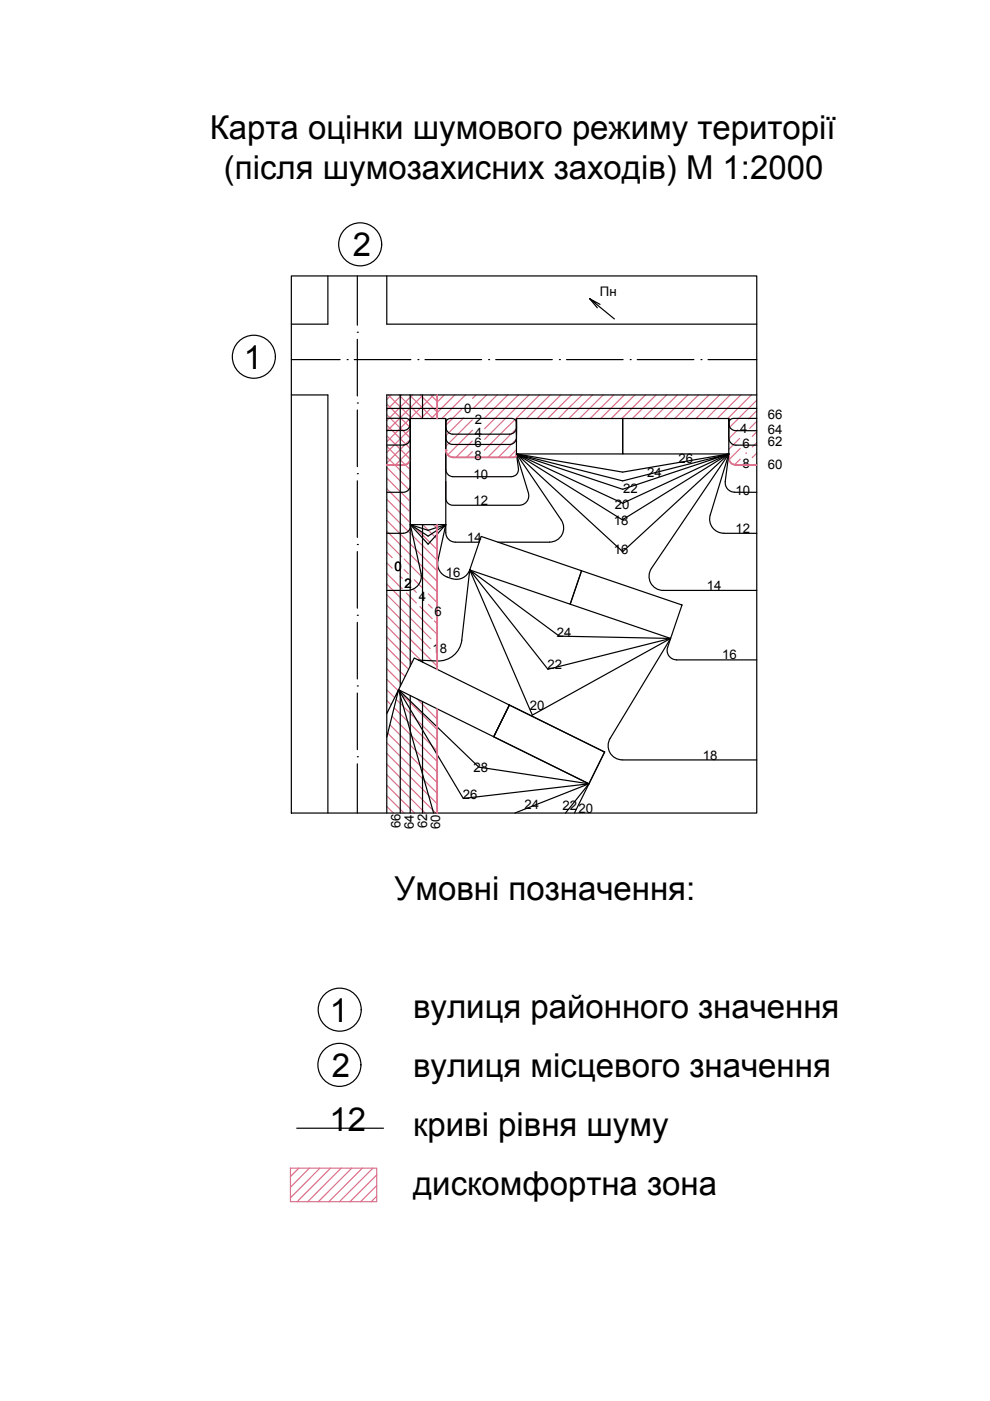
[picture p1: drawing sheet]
<svg xmlns="http://www.w3.org/2000/svg" width="210mm" height="297mm" viewBox="0 0 210 297" stroke-linecap="round" stroke-linejoin="round" font-family="sans-serif">
<path d="M154.5 96.2l-3.9 13a3 3 0 0 0 2.9 3.9h7M154.5 96.2l-22.5 14M154.5 96.2l-22.5 3.9M87 111.2l3.8 2.5M132 106.7l22.5-10.5-22.5 20.8M132 102l22.5-5.8-22.5 7.5M82 151.3l2.5-5.1-2.5 10.1M84.5 146.2l13.7 23.1 26.7-3.1-15.7 6.2M84.5 146.2l17 16.4 23.4 3.6M84.5 146.2l7.4 26.2M124.9 166.2l-5 6.2M124.9 166.2l-3.1 6.2" fill="none" stroke="#000" stroke-width=".25"/>
<g fill="none" stroke="#000" stroke-width=".25">
<path d="M69.5 58.5v10.2h-7.7M75.8 58.5v10.4M82 58.5v10.2h78.5M61.8 76.2h10.3M73.6 76.2h.1M75.1 76.2h12M75.8 70.4h.1M75.8 71.9v12M88.6 76.2h.1M90.1 76.2h12M103.6 76.2h.1M105.1 76.2h12"/>
<path d="M118.6 76.2h.1M120.1 76.2h12M125 63.3l1.6 2M127.2 64.5l-2.2-1.2 5.3 4.3M133.6 76.2h.1M135.1 76.2h12M148.6 76.2h.1M150.1 76.2h10.4M61.8 83.7h7.7v88.7M75.8 85.4h.1M75.8 86.9v12M160.5 83.7h-78.5v88.7"/>
<path d="M75.8 100.4h.1M75.8 115.4h.1M75.8 101.9v12M75.8 116.9v12M75.8 130.5h.1M75.8 132v12M75.8 145.4h.1M75.8 146.9v12M75.8 160.4h.1M75.8 161.9v10.5"/>
</g>
<g fill="none" stroke="#dd6e8a" stroke-width=".25">
<path d="M82 94.6l5 5M82 92.4l5 5M82 90.1l5 5M82 87.9l5 5M82 85.7l5 4.9M82 99.1l5 5M82 96.9l5 5M82.3 83.7l5 5M83 83.7l-1 1M84.6 83.7l5 5M85.2 83.7l-3.2 3.2M86.8 97.9l-.5 .5"/>
<path d="M86.8 83.7l5 5M87 91l-5 4.9M87 93.2l-5 5M87 95.4l-3.2 3.2M87.5 83.7l-5.5 5.5M89.1 83.7l3.6 3.6M89.6 83.9l-7.6 7.5M91.3 83.7l1.4 1.4M91.3 86.6l-2.1 2.1M92 83.7l-10 10M94.2 83.7l-1.5 1.6M96.4 83.7l-5 5"/>
<path d="M97.9 86.7l-3.4 3.4M97.9 84.5l-4.2 4.2M98.3 88.6l-3.8 3.8M98.7 83.7l-.8 .8M100.1 93.5l-3.4 3.5M100.1 95.8l-1.2 1.2M100.1 89l-5.6 5.6M100.2 91.2l-5.3 5.3M100.9 83.7l-.7 .8M103.2 83.7l-2.7 2.7M105.4 83.7l-3.1 3.1M107.7 83.7l-5 5"/>
<path d="M109.5 90.9l-6.1 6.1M109.5 93.1l-3.8 3.9M109.5 95.4l-1.6 1.6M109.9 83.7l-7.1 7.2M112.1 83.7l-9.3 9.4M114.4 83.7l-11.7 11.8M116.7 83.7l-5.1 5M118.9 83.7l-5 5M121.1 83.7l-5 5M123.4 83.7l-5 5M125.6 83.7l-5 5M127.9 83.7l-5 5"/>
<path d="M130.1 83.7l-5 5M132.4 83.7l-5 5M134.6 83.7l-5 5M136.8 83.7l-4.9 5M139.1 83.7l-5 5M141.3 83.7l-5 5M143.6 83.7l-5 5M145.8 83.7l-5 5M148.1 83.7l-5 5M150.3 83.7l-5 5M152.6 83.7l-5 5M154.5 93h.1"/>
<path d="M154.8 83.7l-5 5M156.4 88.9l-1.9 1.9M156.4 91.1l-1.9 1.9M156.8 93l-2.3 2.3M156.9 95.1l-2.3 2.4M156.9 97.3l-1.2 1.3M157.1 83.7l-5 5M158.2 96l-.1 .1M159.3 83.7l-5 5M160.5 84.8l-4.1 4M160.5 87.1l-1.8 1.7M160.5 93.8l-1 1"/>
<path d="M160.5 96.1l-1 .9M160.5 98.3l-.3 .3M160.5 89.3l-1.5 1.5M160.5 91.6l-1 .9M82 112.6l10.7 10.7M82 110.4l10.7 10.6M82 103.6l5 5M82 108.1l10.7 10.7M82 101.4l5 4.9M82 119.3l1.1 1.2M82 117.1l1.1 1.1M82 114.9l3.2 3.1"/>
<path d="M82 105.9l5 4.9M85.7 118.5l7 7M87.4 111.2l5.3 5.3M89.6 111.2l3.1 3.1M91.9 111.2l.8 .8M82 123.8l10.7 10.7M82 130.6l10.7 10.6M82 139.6l3.9 3.8M82 137.3l4.6 4.6M82 135l5.4 5.4M82 132.8l7.2 7.2M82 128.3l9.2 9.2"/>
<path d="M82 126.1l9.4 9.3M82 121.6l3.3 3.2M84.8 122.2l.5 .4M85.7 120.8l.9 .8M86.2 125.8l2.1 2M87.6 124.9l.7 .7M87.8 122.9l1.6 1.6M89.1 128.6l2.5 2.6M90.8 128.1l.8 .8M90.8 125.9l1.6 1.6M92.1 131.6l.6 .6M82 159.7l10.7 10.7"/>
<path d="M82 157.5l10.7 10.7M82 150.8l.2 .1M82 148.5l.9 .9M82 144l2.6 2.6M82 146.3l1.7 1.6M82 141.8l3.2 3.1M82.2 155.5l10.5 10.4M82.7 153.7l10 10M83.1 151.9l9.6 9.5M83.6 150.1l9.1 9.1M84 148.3l8.7 8.6M84.9 146.9l7.8 7.8"/>
<path d="M88.4 148.1l4.3 4.3M89.6 140.4h.1M82 168.7l3.7 3.7M82 166.5l5.9 5.9M82 164.2l8.2 8.2M82 162l10.4 10.4M82 171l1.4 1.4"/>
</g>
<path d="M87 88.7h7.5v22.5h-7.5zM109.5 88.7h22.5v7.5h-22.5zM132 88.7h22.5v7.5h-22.5zM102 113.7l21.3 7.3-2.4 7.1-21.3-7.3zM87.8 139.5l20.2 10-3.3 6.7-20.2-10zM123.3 121l21.3 7.3-2.4 7.1-21.3-7.3zM108 149.5l20.2 9.9-3.3 6.8-20.2-10z" fill="none" stroke="#000" stroke-width=".25"/>
<g fill="none" stroke="#000" stroke-width=".25">
<path d="M82 91.3h3.5a1.47 1.47 0 0 0 1.5-1.5v-1.1v4.2M82 94.4h3.5M82 86.6h78.5M87 92.8a1.49 1.49 0 0 1-1.5 1.5M154.5 92.9a1.49 1.49 0 0 0 1.5 1.5h4.5M160.5 88.7h-5a1 1 0 0 0-1 1v.9M160.5 91.3h-4.5a1.51 1.51 0 0 1-1.5-1.5v-1.1v4.2M82 113.1h3.5M87 111.2v.4M87 111.6a1.49 1.49 0 0 1-1.5 1.5M94.5 102.1v3.5a1.5 1.5 0 0 0 1.5 1.5h14.1a2.03 2.03 0 0 0 1.9-2.6l-2.5-8.3 9.5 14.1a3 3 0 0 1-2.5 4.6M94.5 111.2a3.1 3.1 0 0 0 1 3.5l1 .2"/>
<path d="M96.5 115h5.1M105.6 115h10.9M155.8 104.4h4.7M155.8 104.4a2 2 0 0 1-2-2.3l.7-5.9-16.4 24.3a3 3 0 0 0 2.5 4.7M140.6 125.2h19.9"/>
</g>
<!-- layer: 0 -->
<path d="M61.8 58.5h98.7v113.9h-98.7z" fill="none" stroke="#000" stroke-width=".25"/>
<path d="M94.5 88.7v1.9M94.5 92.3v7.3M94.5 99.6a1.49 1.49 0 0 0 1.5 1.4M94.5 90.6a1.49 1.49 0 0 0 1.5 1.5M109.5 96.2l.4 3.2a1.49 1.49 0 0 1-1.5 1.6M109.5 88.7v1.9a1.49 1.49 0 0 1-1.5 1.5h-12M96 101.1h12.4" fill="none" stroke="#000" stroke-width=".25"/>
<path d="M154.5 96.2v.9M154.5 97.1a1.49 1.49 0 0 0 1.5 1.5h4.5" fill="none" stroke="#dd6e8a" stroke-width=".4"/>
<circle cx="94.5" cy="95.5" r=".2" fill="#dd6e8a"/>
<path d="M87 97.1a1.47 1.47 0 0 1-1.5 1.5h-3.5M92.7 83.7v5M94.5 95.5a1.49 1.49 0 0 0 1.5 1.4M109.5 96.2a.52 .52 0 0 1-.5 .7l-13 .1M92.7 111.2v30.7M92.7 150.3v22.1" fill="none" stroke="#dd6e8a" stroke-width=".4"/>
<g fill="none" stroke="#000" stroke-width=".25">
<path d="M90.8 113.7l3.7-2.5-3.7 4.2-3.8-4.2 3.8 1.2 3.7-1.2-1.7 7.7M92.8 118.9a2.99 2.99 0 0 0 2 3.4M132 110.2l-22.5-14 22.5 20.8M132 103.7l-22.5-7.5 22.5 10.5M132 100.1l-22.5-3.9 22.5 5.8M88.7 140l4 .1a5 5 0 0 0 5.2-4.4l1.7-14.9 13.3 30.8 29.3-16.2-12.8 21.2M94.8 122.3l1 .4M99.6 120.8a2.99 2.99 0 0 1-3.8 1.9M99.6 120.8l19 14.1 23.6 .5-26 6.5zM141.5 137.2a2 2 0 0 0 1.9 2.7M142.2 135.4l-.7 1.9M143.4 139.9h17.1"/>
<path d="M129.4 156.6a3 3 0 0 0 2.5 4.5M131.9 161.1h28.6"/>
</g>
<g fill="none" stroke="#000" stroke-width=".25">
<path d="M82 88.7h4a1 1 0 0 1 1 1v.9M84.9 83.7v61.8M87 83.7v57.5M87 97.1v5.8a1.5 1.5 0 0 1-1.5 1.5h-3.5M89.6 83.7v5M94.5 90.8v-1.1a1 1 0 0 1 1-1h13a.97 .97 0 0 1 1 1v2.4M109.5 88.7v4.1a1.47 1.47 0 0 1-1.5 1.4h-12a1.47 1.47 0 0 1-1.5-1.4v-2.1M87 111.2l2.3 10.3a3 3 0 0 1-3 3.7h-4.3M89.6 111.2v29.2M84.9 146.4v26M87 147.5v24.9M89.6 148.7v23.7"/>
<path d="M62.9 239.2h18.4"/>
</g>
<g fill="none" stroke="#dd6e8a" stroke-width=".25">
<path d="M109.5 88.7v3.4M61.6 247.7h18.3v7.1h-18.3zM63.4 247.7l-1.8 1.7M65.6 247.7l-4 4M67.8 247.7l-6.2 6.3M70.1 247.7l-7.1 7.1M72.3 247.7l-7.1 7.1M74.6 247.7l-7.1 7.1M76.8 247.7l-7.1 7.1M79.1 247.7l-7.1 7.1M79.9 249.1l-5.7 5.7M79.9 251.4l-3.4 3.4"/>
<path d="M79.9 253.6l-1.2 1.2"/>
</g>
<path d="M108 149.5l20.2 9.9-3.3 6.8-20.2-10z" fill="none" stroke="#000" stroke-width=".25"/>
<!-- layer: 0 -->
<g fill="none" stroke="#000" stroke-width=".25">
<circle cx="76.4" cy="51.8" r="4.6"/>
<circle cx="53.8" cy="75.6" r="4.6"/>
<circle cx="72" cy="214.1" r="4.6"/>
<circle cx="72" cy="225.8" r="4.6"/>
</g>
<g font-size="7">
<text x="44.5" y="29.5">Карта оцінки шумового режиму території</text>
<text x="47.5" y="37.9">(після шумозахисних заходів) М 1:2000</text>
<text x="74.8" y="54.4">2</text>
<text x="51.7" y="78.2">1</text>
<text x="83.7" y="190.9">Умовні позначення:</text>
<text x="87.6" y="215.9">вулиця районного значення</text>
<text x="69.9" y="216.6">1</text>
<text x="70.4" y="228.3">2</text>
<text x="87.6" y="228.4">вулиця місцевого значення</text>
<text x="69.8" y="239.8">12</text>
<text x="87.6" y="240.9">криві рівня шуму</text>
<text x="87.6" y="253.4">дискомфортна зона</text>
</g>
<g font-size="2.8">
<text x="127.2" y="62.8">Пн</text>
<text x="98.4" y="87.5">0</text>
<text x="100.7" y="89.9">2</text>
<text x="162.8" y="88.8">66</text>
<text x="100.6" y="94.8">6</text>
<text x="100.7" y="92.6">4</text>
<text x="156.9" y="91.9">4</text>
<text x="157.4" y="94.9">6</text>
<text x="162.8" y="92">64</text>
<text x="162.8" y="94.7">62</text>
<text x="100.4" y="101.6">10</text>
<text x="100.6" y="97.5">8</text>
<text x="137.2" y="101.2">24</text>
<text x="143.8" y="98.2">26</text>
<text x="157.4" y="99.2">8</text>
<text x="162.8" y="99.4">60</text>
<text x="100.4" y="107.1">12</text>
<text x="130.4" y="108">20</text>
<text x="132.1" y="104.5">22</text>
<text x="155.9" y="104.9">10</text>
<text x="130.1" y="111.3">18</text>
<text x="156" y="113">12</text>
<text x="99.1" y="114.9">14</text>
<text x="130.1" y="117.5">16</text>
<text x="83.6" y="121.1">0</text>
<text x="85.8" y="124.7">2</text>
<text x="94.5" y="122.3">16</text>
<text x="149.8" y="125.2">14</text>
<text x="88.8" y="127.5">4</text>
<text x="92.1" y="130.6">6</text>
<text x="118.1" y="135.1">24</text>
<text x="91.7" y="138.5">18</text>
<text x="116.1" y="141.9">22</text>
<text x="153.1" y="139.7">16</text>
<text x="112.3" y="150.5">20</text>
<text x="149" y="161.1">18</text>
<text x="100.4" y="163.7">28</text>
<text x="98.1" y="169.5">26</text>
<text x="111.2" y="171.6">24</text>
<text x="119.3" y="171.7">2220</text>
<text x="84.9" y="175.6" transform="rotate(-90 84.9 175.6)">66</text>
<text x="87.7" y="175.7" transform="rotate(-90 87.7 175.7)">64</text>
<text x="90.6" y="175.6" transform="rotate(-90 90.6 175.6)">62</text>
<text x="93.3" y="175.8" transform="rotate(-90 93.3 175.8)">60</text>
</g>
</svg>
